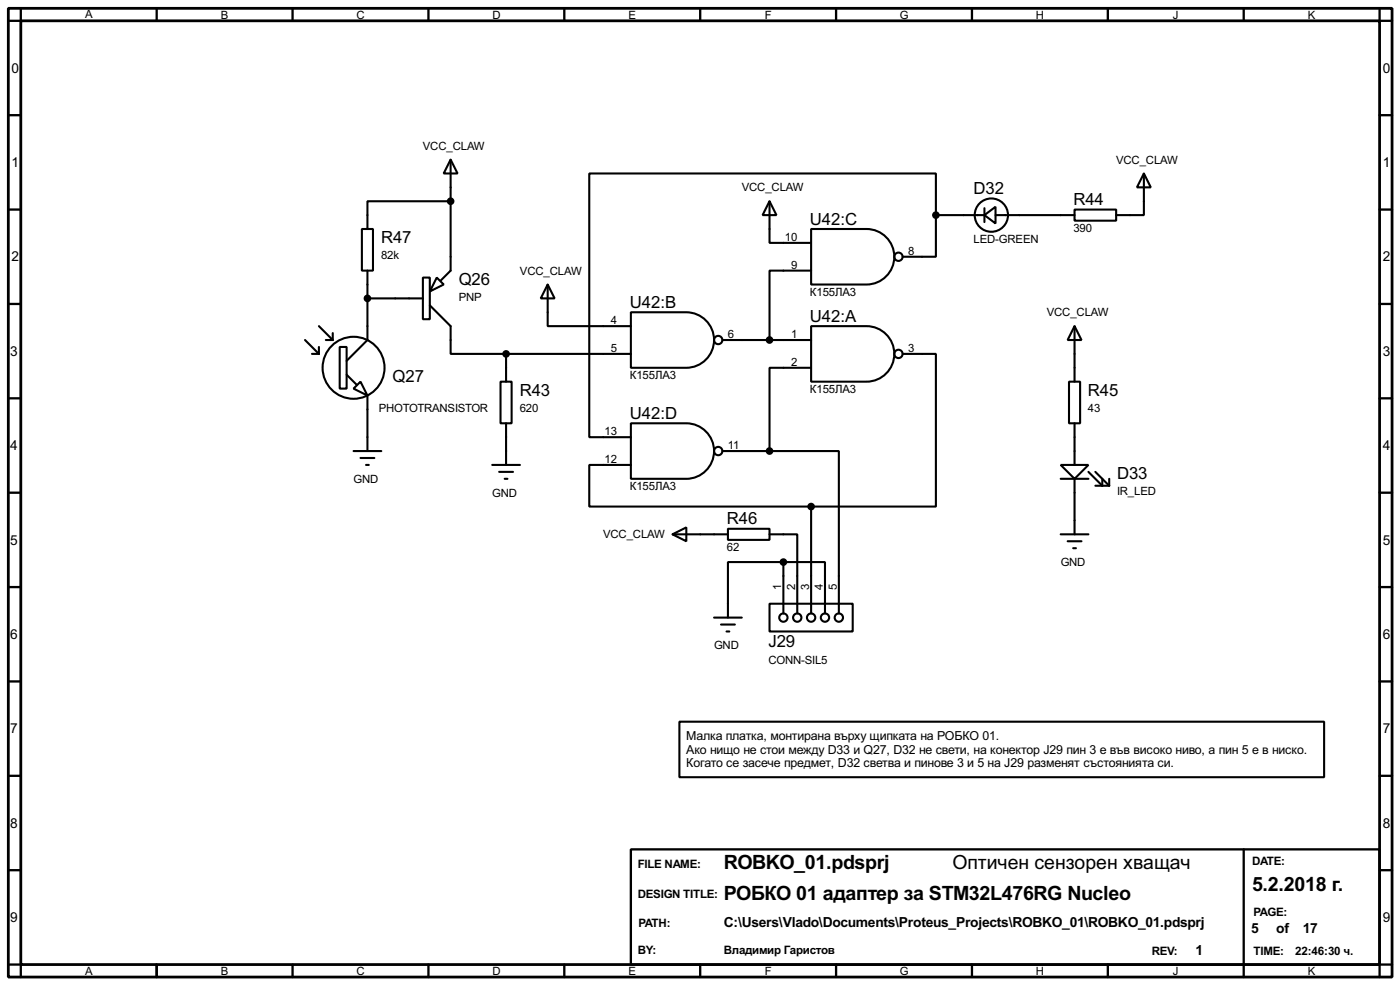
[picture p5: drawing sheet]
<svg xmlns="http://www.w3.org/2000/svg" width="256mm" height="180mm" viewBox="0 0 256 180" stroke-linecap="round" stroke-linejoin="round" font-family="sans-serif">
<path d="M1.5 1.5h253.5v177.3h-253.5zM3.8 3.8h248.9v172.7h-248.9z" fill="none" stroke="#000" stroke-width=".51"/>
<g fill="none" stroke="#000" stroke-width=".42">
<path d="M3.8 1.5v2.3h-2.3M28.7 1.5v2.3M53.6 1.5v2.3M78.5 1.5v2.3M103.4 1.5v2.3M128.3 1.5v2.3M153.2 1.5v2.3M178.1 1.5v2.3M202.9 1.5v2.3M227.8 1.5v2.3M252.7 1.5v2.3h2.3M1.5 21.1h2.3"/>
<path d="M1.5 38.4h2.3M252.7 21.1h2.3M252.7 38.4h2.3M1.5 55.6h2.3M252.7 55.6h2.3M1.5 72.9h2.3M252.7 72.9h2.3M1.5 90.2h2.3M252.7 90.2h2.3M1.5 107.4h2.3M252.7 107.4h2.3M1.5 124.7h2.3"/>
<path d="M252.7 124.7h2.3M1.5 142h2.3M1.5 159.3h2.3M115.6 155.4h137.1v21.1h-137.1zM227.8 155.4v23.4M252.7 142h2.3M252.7 159.3h2.3M1.5 176.5h2.3v2.3M28.7 176.5v2.3M53.6 176.5v2.3M78.5 176.5v2.3M103.4 176.5v2.3"/>
<path d="M128.3 176.5v2.3M153.2 176.5v2.3M178.1 176.5v2.3M202.9 176.5v2.3M255 176.5h-2.3v2.3"/>
</g>
<g fill="none" stroke="#000" stroke-width=".38">
<path d="M82.5 29.2l1.3 2.5h-2.5zM82.5 36.8h-15.2v5.1M82.5 29.2v20.3l-1.7 1.8M141 36.8l1.2 2.6h-2.5zM141 36.8v7.6h7.6M171.4 39.4v-7.7h-63.5v48.3h7.7M171.4 39.4v7.6h-6M171.4 39.4h8.9M180.3 39.4l2.1-1.6v3.1zM180.3 38.1v2.5M182.4 39.4h14.4M196.8 38.4h7.7v2h-7.7z"/>
<path d="M209.5 31.7l1.3 2.6h-2.5zM209.5 31.7v7.7h-5M58.4 59.7l2.6 2.5M66.3 41.9h2v7.6h-2zM67.3 49.5v12.7l-3.8 3.8M67.3 54.6h10.2M77.5 50.8h1.2v7.6h-1.2zM78.7 55.9l3.8 3.8v5.1h10.2M80 50.8l1.3 1.3-2.6 1.2zM100.3 52.1l1.3 2.5h-2.5zM100.3 52.1v7.6h15.3M115.6 57.1h10.1a5.1 5.1 0 0 1 5.1 5.1 5.1 5.1 0 0 1-5.1 5.1h-10.1z"/>
<path d="M148.6 59.7h10.1a5.1 5.1 0 0 1 5.1 5.1 5.1 5.1 0 0 1-5.1 5h-10.1zM148.6 41.9h10.1a5.1 5.1 0 0 1 5.1 5.1 5.1 5.1 0 0 1-5.1 5.1h-10.1zM148.6 49.5h-7.6v12.7M196.8 59.7l1.3 2.5h-2.5zM196.8 59.7v10.1M55.9 62.2l2.5 2.6M57.1 64.8h1.3M58.4 63.5v1.3M59.7 62.2h1.3M61 61v1.2M62.2 63.5h1.3v7.6h-1.3zM63.5 68.6l1.8 1.8"/>
<path d="M64.8 71.1l1.2-1.3 1.3 2.6zM67.3 72.4v10.1M91.7 69.8h2v7.7h-2zM92.7 64.8v5M92.7 77.5v7.6M92.7 64.8h22.9M115.6 77.5h10.1a5.1 5.1 0 0 1 5.1 5 5.1 5.1 0 0 1-5.1 5.1h-10.1zM132.3 62.2h16.3M148.6 67.3h-7.6v15.2M165.4 64.8h6v27.9h-22.8M195.8 69.8h2.1v7.7h-2.1zM196.8 77.5v7.6"/>
<path d="M64.8 82.5h5M66 83.8h2.6M67.1 85.1h.5M90.2 85.1h5M91.4 86.4h2.6M92.5 87.6h.5M115.6 85.1h-7.7v7.6h40.7M123.2 97.8l2.5-1.3v2.6zM123.2 97.8h10.1M132.3 82.5h8.7M133.3 96.8h7.7v2h-7.7zM141 97.8h5v14.5"/>
<path d="M141 82.5h12.7v29.8M148.6 92.7v19.6M194.3 85.1h5.1l-2.6 2.5zM194.3 97.8h5.1M194.3 87.6h5.1M195.6 99.1h2.5M196.8 87.6v10.2M199.4 86.4l2.5 2.5v-1.3M200.7 86.4l2.5 2.5M200.7 88.9h2.5M203.2 87.6v1.3M130.8 113h5.1"/>
<path d="M132.1 114.3h2.5M133.1 115.6h.5M141 110.5h15.2v5.1h-15.2zM143.5 102.9h-10.2v10.1M143.5 102.9h7.6v9.4M143.5 102.9v9.4M196.6 100.3h.5M124.5 132.1h118.1v10.1h-118.1z"/>
<circle cx="181.6" cy="39.4" r="3"/>
<circle cx="164.6" cy="47" r=".76"/>
<circle cx="64.8" cy="67.3" r="5.7"/>
<circle cx="131.6" cy="62.2" r=".76"/>
<circle cx="164.6" cy="64.8" r=".76"/>
<circle cx="131.6" cy="82.6" r=".76"/>
<circle cx="143.5" cy="113" r=".76"/>
<circle cx="146" cy="113" r=".76"/>
<circle cx="148.6" cy="113" r=".76"/>
<circle cx="151.1" cy="113" r=".76"/>
<circle cx="153.7" cy="113" r=".76"/>
</g>
<g fill="#000" stroke="#000" stroke-width=".38">
<circle cx="82.5" cy="36.8" r=".51"/>
<circle cx="171.4" cy="39.4" r=".51"/>
<circle cx="67.3" cy="54.6" r=".51"/>
<circle cx="92.7" cy="64.8" r=".51"/>
<circle cx="141" cy="62.2" r=".51"/>
<circle cx="141" cy="82.5" r=".51"/>
<circle cx="148.6" cy="92.7" r=".51"/>
<circle cx="143.5" cy="102.9" r=".51"/>
</g>
<g font-size="4">
<text x="132.6" y="159">ROBKO_01.pdsprj</text>
<text x="174.5" y="159">Оптичен сензорен хващач</text>
<text x="132.6" y="164.8">РОБКО 01 адаптер за STM32L476RG Nucleo</text>
<text x="229.4" y="163.1">5.2.2018 г.</text>
</g>
<g font-size="3.4">
<text x="178.4" y="35.5">D32</text>
<text x="148.4" y="41.1">U42:C</text>
<text x="196.6" y="37.5">R44</text>
<text x="69.8" y="44.5">R47</text>
<text x="84" y="52.1">Q26</text>
<text x="115.4" y="56.3">U42:B</text>
<text x="148.4" y="58.9">U42:A</text>
<text x="71.9" y="69.9">Q27</text>
<text x="95.2" y="72.4">R43</text>
<text x="115.4" y="76.7">U42:D</text>
<text x="199.3" y="72.4">R45</text>
<text x="204.6" y="87.7">D33</text>
<text x="133.1" y="95.9">R46</text>
<text x="140.8" y="118.5">J29</text>
</g>
<g font-size="2.8">
<text x="2.1" y="13.3">0</text>
<text x="253.3" y="13.3">0</text>
<text x="2.1" y="30.6">1</text>
<text x="253.3" y="30.6">1</text>
<text x="2.1" y="47.8">2</text>
<text x="253.3" y="47.8">2</text>
<text x="1.9" y="65.1">3</text>
<text x="253.3" y="65.1">3</text>
<text x="1.9" y="82.4">4</text>
<text x="253.3" y="82.4">4</text>
<text x="1.9" y="99.7">5</text>
<text x="253.3" y="99.7">5</text>
<text x="1.9" y="116.9">6</text>
<text x="253.3" y="116.9">6</text>
<text x="1.9" y="134.2">7</text>
<text x="253.3" y="134.2">7</text>
<text x="1.9" y="151.5">8</text>
<text x="253.3" y="151.5">8</text>
<text x="1.9" y="168.7">9</text>
<text x="132.6" y="169.7">C:\Users\Vlado\Documents\Proteus_Projects\ROBKO_01\ROBKO_01.pdsprj</text>
<text x="229.2" y="170.7">5</text>
<text x="233.8" y="170.7">of</text>
<text x="238.7" y="170.7">17</text>
<text x="253.3" y="168.7">9</text>
<text x="219" y="174.8">1</text>
</g>
<g font-size="2.5">
<text x="125.7" y="135.4">Малка платка, монтирана върху щипката на РОБКО 01.</text>
<text x="125.7" y="137.9">Ако нищо не стои между D33 и Q27, D32 не свети, на конектор J29 пин 3 е във високо ниво, а пин 5 е в ниско.</text>
<text x="125.7" y="140.5">Когато се засече предмет, D32 светва и пинове 3 и 5 на J29 разменят състоянията си.</text>
</g>
<g font-size="2.4">
<text x="116.8" y="158.8">FILE NAME:</text>
<text x="229.4" y="158.3">DATE:</text>
<text x="116.8" y="164.3">DESIGN TITLE:</text>
<text x="229.6" y="167.7">PAGE:</text>
<text x="117" y="169.6">PATH:</text>
<text x="116.8" y="174.6">BY:</text>
<text x="132.6" y="174.6">Владимир Гаристов</text>
<text x="211" y="174.7">REV:</text>
<text x="229.6" y="174.7">TIME:</text>
<text x="237.3" y="174.7">22:46:30 ч.</text>
</g>
<g font-size="2.3">
<text x="15.6" y="3.3">A</text>
<text x="40.5" y="3.5">B</text>
<text x="65.3" y="3.5">C</text>
<text x="90.2" y="3.5">D</text>
<text x="115.1" y="3.5">E</text>
<text x="140.1" y="3.5">F</text>
<text x="164.8" y="3.5">G</text>
<text x="189.8" y="3.5">H</text>
<text x="214.9" y="3.5">J</text>
<text x="239.6" y="3.5">K</text>
<text x="77.5" y="27.4">VCC_CLAW</text>
<text x="204.5" y="29.9">VCC_CLAW</text>
<text x="135.9" y="35">VCC_CLAW</text>
<text x="69.8" y="47.5">82k</text>
<text x="143.8" y="44.1">10</text>
<text x="166.4" y="46.6">8</text>
<text x="178.4" y="44.5">LED-GREEN</text>
<text x="196.6" y="42.5">390</text>
<text x="95.2" y="50.2">VCC_CLAW</text>
<text x="144.9" y="49.1">9</text>
<text x="84" y="55.1">PNP</text>
<text x="111.9" y="59.3">4</text>
<text x="148.4" y="54.2">К155ЛА3</text>
<text x="191.8" y="57.9">VCC_CLAW</text>
<text x="111.9" y="64.4">5</text>
<text x="133.3" y="61.8">6</text>
<text x="144.9" y="61.8">1</text>
<text x="166.4" y="64.4">3</text>
<text x="115.4" y="69.4">К155ЛА3</text>
<text x="144.9" y="66.9">2</text>
<text x="148.4" y="72">К155ЛА3</text>
<text x="69.4" y="75.4">PHOTOTRANSISTOR</text>
<text x="95.2" y="75.4">620</text>
<text x="199.3" y="75.4">43</text>
<text x="110.7" y="79.6">13</text>
<text x="133.3" y="82.2">11</text>
<text x="64.8" y="88.3">GND</text>
<text x="110.7" y="84.7">12</text>
<text x="115.4" y="89.7">К155ЛА3</text>
<text x="90.2" y="90.9">GND</text>
<text x="204.6" y="90.6">IR_LED</text>
<text x="110.5" y="98.5">VCC_CLAW</text>
<text x="133.1" y="100.9">62</text>
<text x="143.1" y="107.9" transform="rotate(-90 143.1 107.9)">1</text>
<text x="145.7" y="107.9" transform="rotate(-90 145.7 107.9)">2</text>
<text x="148.2" y="107.9" transform="rotate(-90 148.2 107.9)">3</text>
<text x="150.7" y="108" transform="rotate(-90 150.7 108)">4</text>
<text x="153.3" y="107.9" transform="rotate(-90 153.3 107.9)">5</text>
<text x="194.3" y="103.6">GND</text>
<text x="130.8" y="118.8">GND</text>
<text x="140.8" y="121.5">CONN-SIL5</text>
<text x="15.6" y="178.5">A</text>
<text x="40.5" y="178.5">B</text>
<text x="65.3" y="178.5">C</text>
<text x="90.2" y="178.5">D</text>
<text x="115.1" y="178.5">E</text>
<text x="140.1" y="178.5">F</text>
<text x="164.8" y="178.5">G</text>
<text x="189.8" y="178.5">H</text>
<text x="214.9" y="178.5">J</text>
<text x="239.6" y="178.5">K</text>
</g>
</svg>
